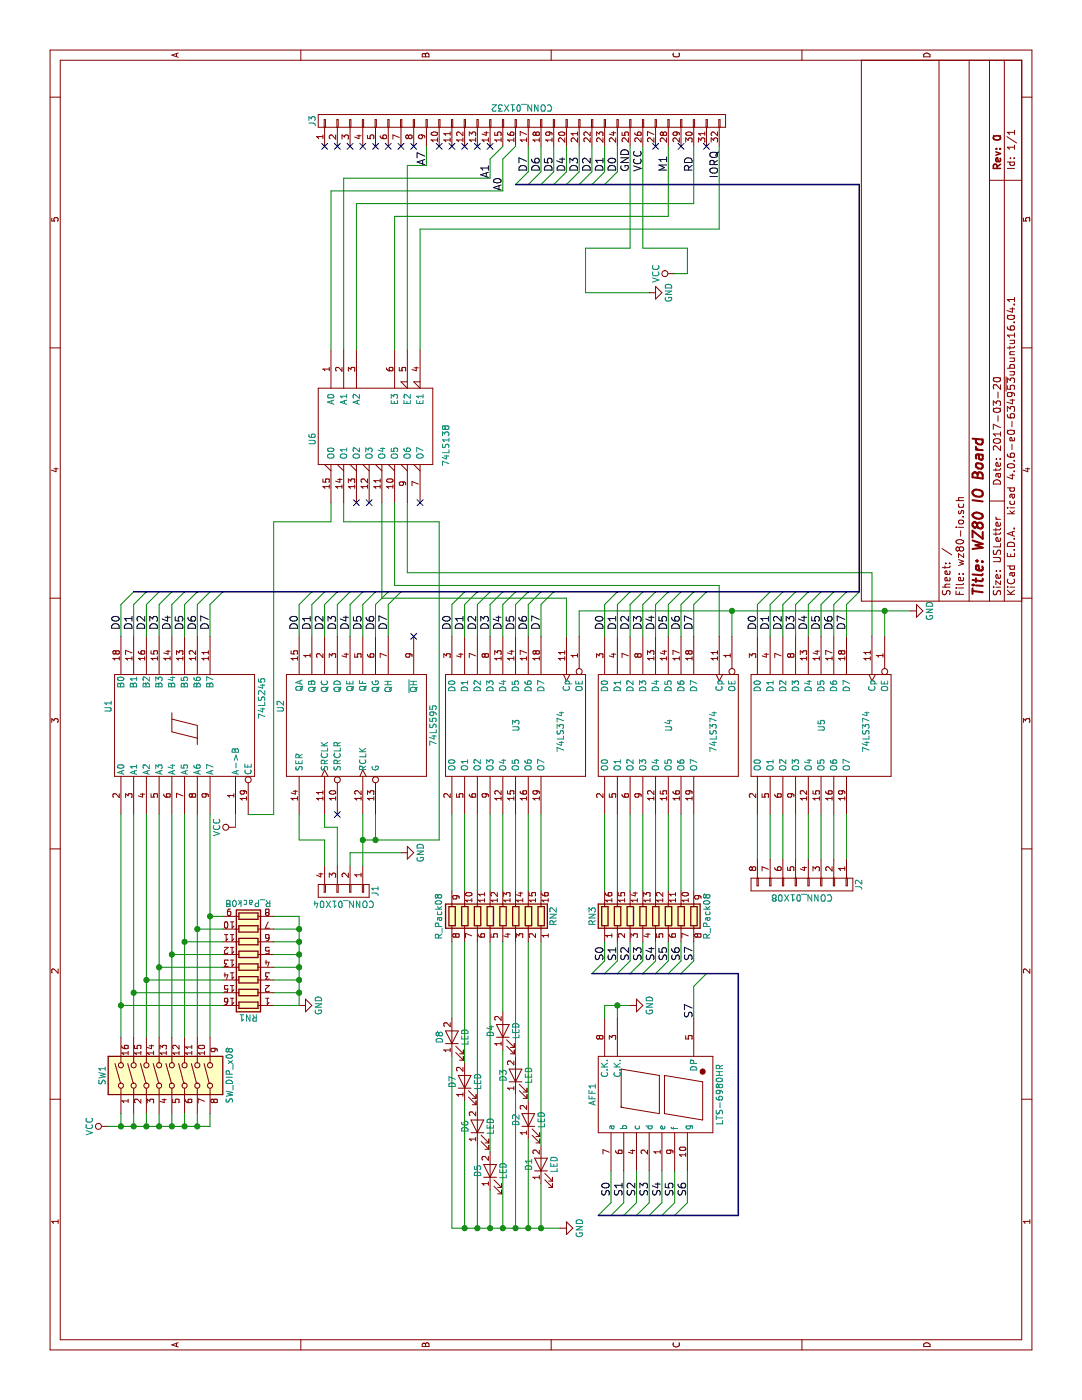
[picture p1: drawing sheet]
EESchema Schematic File Version 2
LIBS:power
LIBS:device
LIBS:transistors
LIBS:conn
LIBS:linear
LIBS:regul
LIBS:74xx
LIBS:cmos4000
LIBS:adc-dac
LIBS:memory
LIBS:xilinx
LIBS:microcontrollers
LIBS:dsp
LIBS:microchip
LIBS:analog_switches
LIBS:motorola
LIBS:texas
LIBS:intel
LIBS:audio
LIBS:interface
LIBS:digital-audio
LIBS:philips
LIBS:display
LIBS:cypress
LIBS:siliconi
LIBS:opto
LIBS:atmel
LIBS:contrib
LIBS:valves
LIBS:switches
LIBS:wz80-io-cache
EELAYER 25 0
EELAYER END
$Descr USLetter 11000 8500
encoding utf-8
Sheet 1 1
Title "WZ80 IO Board"
Date "2017-03-20"
Rev "0"
Comp ""
Comment1 ""
Comment2 ""
Comment3 ""
Comment4 ""
$EndDescr
$Comp
L 74LS138 U6
U 1 1
P 7650 2950
F 0 "U6" H 7750 3450 50  0000 C CNN
F 1 "74LS138" H 7800 2401 50  0000 C CNN
F 2 "Housings_DIP:DIP-16_W7.62mm_Socket" H 7650 2950 50  0001 C CNN
F 3 "" H 7650 2950 50  0001 C CNN
	1    7650 2950
	-1   0    0    -1  
$EndComp
$Comp
L CONN_01X32 J3
U 1 1
P 10050 4100
F 0 "J3" H 10050 5750 50  0000 C CNN
F 1 "CONN_01X32" V 10150 4100 50  0000 C CNN
F 2 "Pin_Headers:Pin_Header_Angled_1x32_Pitch2.54mm" H 10050 4100 50  0001 C CNN
F 3 "" H 10050 4100 50  0001 C CNN
	1    10050 4100
	1    0    0    -1  
$EndComp
$Comp
L 74LS374 U3
U 1 1
P 5300 4050
F 0 "U3" H 5300 4050 50  0000 C CNN
F 1 "74LS374" H 5350 3700 50  0000 C CNN
F 2 "Housings_DIP:DIP-20_W7.62mm_Socket" H 5300 4050 50  0001 C CNN
F 3 "" H 5300 4050 50  0001 C CNN
	1    5300 4050
	-1   0    0    -1  
$EndComp
$Comp
L 74LS374 U4
U 1 1
P 5300 5250
F 0 "U4" H 5300 5250 50  0000 C CNN
F 1 "74LS374" H 5350 4900 50  0000 C CNN
F 2 "Housings_DIP:DIP-20_W7.62mm_Socket" H 5300 5250 50  0001 C CNN
F 3 "" H 5300 5250 50  0001 C CNN
	1    5300 5250
	-1   0    0    -1  
$EndComp
$Comp
L 74LS374 U5
U 1 1
P 5300 6450
F 0 "U5" H 5300 6450 50  0000 C CNN
F 1 "74LS374" H 5350 6100 50  0000 C CNN
F 2 "Housings_DIP:DIP-20_W7.62mm_Socket" H 5300 6450 50  0001 C CNN
F 3 "" H 5300 6450 50  0001 C CNN
	1    5300 6450
	-1   0    0    -1  
$EndComp
$Comp
L 74LS595 U2
U 1 1
P 5300 2800
F 0 "U2" H 5450 3400 50  0000 C CNN
F 1 "74LS595" H 5300 2200 50  0000 C CNN
F 2 "Housings_DIP:DIP-16_W7.62mm_Socket" H 5300 2800 50  0001 C CNN
F 3 "" H 5300 2800 50  0001 C CNN
	1    5300 2800
	1    0    0    -1  
$EndComp
$Comp
L 74LS245 U1
U 1 1
P 5300 1450
F 0 "U1" H 5400 2025 50  0000 L BNN
F 1 "74LS245" H 5350 875 50  0000 L TNN
F 2 "Housings_DIP:DIP-20_W7.62mm_Socket" H 5300 1450 50  0001 C CNN
F 3 "" H 5300 1450 50  0001 C CNN
	1    5300 1450
	1    0    0    -1  
$EndComp
$Comp
L VCC #PWR01
U 1 1
P 4500 1850
F 0 "#PWR01" H 4500 1700 50  0001 C CNN
F 1 "VCC" H 4500 2000 50  0000 C CNN
F 2 "" H 4500 1850 50  0001 C CNN
F 3 "" H 4500 1850 50  0001 C CNN
	1    4500 1850
	1    0    0    -1  
$EndComp
$Comp
L VCC #PWR02
U 1 1
P 8850 5300
F 0 "#PWR02" H 8850 5150 50  0001 C CNN
F 1 "VCC" H 8850 5450 50  0000 C CNN
F 2 "" H 8850 5300 50  0001 C CNN
F 3 "" H 8850 5300 50  0001 C CNN
	1    8850 5300
	1    0    0    -1  
$EndComp
$Comp
L GND #PWR03
U 1 1
P 8700 5100
F 0 "#PWR03" H 8700 4850 50  0001 C CNN
F 1 "GND" H 8700 4950 50  0000 C CNN
F 2 "" H 8700 5100 50  0001 C CNN
F 3 "" H 8700 5100 50  0001 C CNN
	1    8700 5100
	1    0    0    -1  
$EndComp
$Comp
L CONN_01X04 J1
U 1 1
P 4000 2700
F 0 "J1" H 4000 2950 50  0000 C CNN
F 1 "CONN_01X04" V 4100 2700 50  0000 C CNN
F 2 "Pin_Headers:Pin_Header_Angled_1x04_Pitch2.54mm" H 4000 2700 50  0001 C CNN
F 3 "" H 4000 2700 50  0001 C CNN
	1    4000 2700
	-1   0    0    1   
$EndComp
$Comp
L GND #PWR04
U 1 1
P 4300 3150
F 0 "#PWR04" H 4300 2900 50  0001 C CNN
F 1 "GND" H 4300 3000 50  0000 C CNN
F 2 "" H 4300 3150 50  0001 C CNN
F 3 "" H 4300 3150 50  0001 C CNN
	1    4300 3150
	1    0    0    -1  
$EndComp
$Comp
L GND #PWR05
U 1 1
P 6200 7150
F 0 "#PWR05" H 6200 6900 50  0001 C CNN
F 1 "GND" H 6200 7000 50  0000 C CNN
F 2 "" H 6200 7150 50  0001 C CNN
F 3 "" H 6200 7150 50  0001 C CNN
	1    6200 7150
	1    0    0    -1  
$EndComp
$Comp
L CONN_01X08 J2
U 1 1
P 4050 6300
F 0 "J2" H 4050 6750 50  0000 C CNN
F 1 "CONN_01X08" V 4150 6300 50  0000 C CNN
F 2 "Pin_Headers:Pin_Header_Angled_1x08_Pitch2.54mm" H 4050 6300 50  0001 C CNN
F 3 "" H 4050 6300 50  0001 C CNN
	1    4050 6300
	-1   0    0    1   
$EndComp
$Comp
L R_Pack08 RN3
U 1 1
P 3800 5150
F 0 "RN3" V 3300 5150 50  0000 C CNN
F 1 "R_Pack08" V 4200 5150 50  0000 C CNN
F 2 "Housings_DIP:DIP-16_W7.62mm_Socket" V 4275 5150 50  0001 C CNN
F 3 "" H 3800 5150 50  0001 C CNN
	1    3800 5150
	0    1    1    0   
$EndComp
Entry Wire Line
	3350 4650 3450 4750
Entry Wire Line
	3350 4750 3450 4850
Entry Wire Line
	3350 4850 3450 4950
Entry Wire Line
	3350 4950 3450 5050
Entry Wire Line
	3350 5050 3450 5150
Entry Wire Line
	3350 5150 3450 5250
Entry Wire Line
	3350 5250 3450 5350
Entry Wire Line
	3350 5350 3450 5450
Entry Wire Line
	3250 5450 3350 5550
Entry Wire Line
	1450 4700 1550 4800
Entry Wire Line
	1450 4800 1550 4900
Entry Wire Line
	1450 4900 1550 5000
Entry Wire Line
	1450 5000 1550 5100
Entry Wire Line
	1450 5100 1550 5200
Entry Wire Line
	1450 5200 1550 5300
Entry Wire Line
	1450 5300 1550 5400
$Comp
L R_Pack08 RN2
U 1 1
P 3800 3850
F 0 "RN2" V 3300 3850 50  0000 C CNN
F 1 "R_Pack08" V 4200 3850 50  0000 C CNN
F 2 "Housings_DIP:DIP-16_W7.62mm_Socket" V 4275 3850 50  0001 C CNN
F 3 "" H 3800 3850 50  0001 C CNN
	1    3800 3850
	0    1    -1   0   
$EndComp
$Comp
L LED D5
U 1 1
P 1800 3850
F 0 "D5" H 1800 3950 50  0000 C CNN
F 1 "LED" H 1800 3750 50  0000 C CNN
F 2 "LEDs:LED_D5.0mm" H 1800 3850 50  0001 C CNN
F 3 "" H 1800 3850 50  0001 C CNN
	1    1800 3850
	1    0    0    -1  
$EndComp
$Comp
L LED D1
U 1 1
P 1850 4250
F 0 "D1" H 1850 4350 50  0000 C CNN
F 1 "LED" H 1850 4150 50  0000 C CNN
F 2 "LEDs:LED_D5.0mm" H 1850 4250 50  0001 C CNN
F 3 "" H 1850 4250 50  0001 C CNN
	1    1850 4250
	1    0    0    -1  
$EndComp
$Comp
L LED D6
U 1 1
P 2150 3750
F 0 "D6" H 2150 3850 50  0000 C CNN
F 1 "LED" H 2150 3650 50  0000 C CNN
F 2 "LEDs:LED_D5.0mm" H 2150 3750 50  0001 C CNN
F 3 "" H 2150 3750 50  0001 C CNN
	1    2150 3750
	1    0    0    -1  
$EndComp
$Comp
L LED D2
U 1 1
P 2200 4150
F 0 "D2" H 2200 4250 50  0000 C CNN
F 1 "LED" H 2200 4050 50  0000 C CNN
F 2 "LEDs:LED_D5.0mm" H 2200 4150 50  0001 C CNN
F 3 "" H 2200 4150 50  0001 C CNN
	1    2200 4150
	1    0    0    -1  
$EndComp
$Comp
L LED D7
U 1 1
P 2500 3650
F 0 "D7" H 2500 3750 50  0000 C CNN
F 1 "LED" H 2500 3550 50  0000 C CNN
F 2 "LEDs:LED_D5.0mm" H 2500 3650 50  0001 C CNN
F 3 "" H 2500 3650 50  0001 C CNN
	1    2500 3650
	1    0    0    -1  
$EndComp
$Comp
L LED D3
U 1 1
P 2550 4050
F 0 "D3" H 2550 4150 50  0000 C CNN
F 1 "LED" H 2550 3950 50  0000 C CNN
F 2 "LEDs:LED_D5.0mm" H 2550 4050 50  0001 C CNN
F 3 "" H 2550 4050 50  0001 C CNN
	1    2550 4050
	1    0    0    -1  
$EndComp
$Comp
L LED D8
U 1 1
P 2850 3550
F 0 "D8" H 2850 3650 50  0000 C CNN
F 1 "LED" H 2850 3450 50  0000 C CNN
F 2 "LEDs:LED_D5.0mm" H 2850 3550 50  0001 C CNN
F 3 "" H 2850 3550 50  0001 C CNN
	1    2850 3550
	1    0    0    -1  
$EndComp
$Comp
L LED D4
U 1 1
P 2900 3950
F 0 "D4" H 2900 4050 50  0000 C CNN
F 1 "LED" H 2900 3850 50  0000 C CNN
F 2 "LEDs:LED_D5.0mm" H 2900 3950 50  0001 C CNN
F 3 "" H 2900 3950 50  0001 C CNN
	1    2900 3950
	1    0    0    -1  
$EndComp
$Comp
L GND #PWR06
U 1 1
P 1350 4400
F 0 "#PWR06" H 1350 4150 50  0001 C CNN
F 1 "GND" H 1350 4250 50  0000 C CNN
F 2 "" H 1350 4400 50  0001 C CNN
F 3 "" H 1350 4400 50  0001 C CNN
	1    1350 4400
	1    0    0    -1  
$EndComp
$Comp
L SW_DIP_x08 SW1
U 1 1
P 2550 1350
F 0 "SW1" H 2550 1900 50  0000 C CNN
F 1 "SW_DIP_x08" H 2550 900 50  0000 C CNN
F 2 "Buttons_Switches_THT:SW_DIP_x8_W7.62mm_Slide" H 2550 1350 50  0001 C CNN
F 3 "" H 2550 1350 50  0001 C CNN
	1    2550 1350
	1    0    0    -1  
$EndComp
$Comp
L R_Pack08 RN1
U 1 1
P 3500 1950
F 0 "RN1" V 3000 1950 50  0000 C CNN
F 1 "R_Pack08" V 3900 1950 50  0000 C CNN
F 2 "Housings_DIP:DIP-16_W7.62mm_Socket" V 3975 1950 50  0001 C CNN
F 3 "" H 3500 1950 50  0001 C CNN
	1    3500 1950
	1    0    0    -1  
$EndComp
$Comp
L GND #PWR07
U 1 1
P 3100 2350
F 0 "#PWR07" H 3100 2100 50  0001 C CNN
F 1 "GND" H 3100 2200 50  0000 C CNN
F 2 "" H 3100 2350 50  0001 C CNN
F 3 "" H 3100 2350 50  0001 C CNN
	1    3100 2350
	1    0    0    -1  
$EndComp
$Comp
L VCC #PWR08
U 1 1
P 2150 850
F 0 "#PWR08" H 2150 700 50  0001 C CNN
F 1 "VCC" H 2150 1000 50  0000 C CNN
F 2 "" H 2150 850 50  0001 C CNN
F 3 "" H 2150 850 50  0001 C CNN
	1    2150 850 
	1    0    0    -1  
$EndComp
NoConn ~ 9850 3850
NoConn ~ 9850 3750
NoConn ~ 9850 3650
NoConn ~ 9850 3550
NoConn ~ 9850 3450
NoConn ~ 9850 2550
NoConn ~ 9850 2650
NoConn ~ 9850 2750
NoConn ~ 9850 2850
NoConn ~ 9850 2950
NoConn ~ 9850 3050
NoConn ~ 9850 3150
NoConn ~ 9850 3250
NoConn ~ 9850 5150
NoConn ~ 9850 5350
NoConn ~ 9850 5550
Entry Wire Line
	9550 4050 9650 4150
Entry Wire Line
	9550 4150 9650 4250
Entry Wire Line
	9550 4250 9650 4350
Entry Wire Line
	9550 4350 9650 4450
Entry Wire Line
	9550 4450 9650 4550
Entry Wire Line
	9550 4550 9650 4650
Entry Wire Line
	9550 4650 9650 4750
Entry Wire Line
	9550 4750 9650 4850
Entry Wire Line
	6250 2350 6350 2450
Entry Wire Line
	6250 2450 6350 2550
Entry Wire Line
	6250 2550 6350 2650
Entry Wire Line
	6250 2650 6350 2750
Entry Wire Line
	6250 2750 6350 2850
Entry Wire Line
	6250 2850 6350 2950
Entry Wire Line
	6250 2950 6350 3050
Entry Wire Line
	6250 3050 6350 3150
Entry Wire Line
	6250 3550 6350 3650
Entry Wire Line
	6250 3650 6350 3750
Entry Wire Line
	6250 3750 6350 3850
Entry Wire Line
	6250 3850 6350 3950
Entry Wire Line
	6250 3950 6350 4050
Entry Wire Line
	6250 4050 6350 4150
Entry Wire Line
	6250 4150 6350 4250
Entry Wire Line
	6250 4250 6350 4350
Entry Wire Line
	6250 4750 6350 4850
Entry Wire Line
	6250 4850 6350 4950
Entry Wire Line
	6250 4950 6350 5050
Entry Wire Line
	6250 5050 6350 5150
Entry Wire Line
	6250 5150 6350 5250
Entry Wire Line
	6250 5250 6350 5350
Entry Wire Line
	6250 5350 6350 5450
Entry Wire Line
	6250 5450 6350 5550
Entry Wire Line
	6250 5950 6350 6050
Entry Wire Line
	6250 6050 6350 6150
Entry Wire Line
	6250 6150 6350 6250
Entry Wire Line
	6250 6250 6350 6350
Entry Wire Line
	6250 6350 6350 6450
Entry Wire Line
	6250 6450 6350 6550
Entry Wire Line
	6250 6550 6350 6650
Entry Wire Line
	6250 6650 6350 6750
Entry Wire Line
	6250 950  6350 1050
Entry Wire Line
	6250 1050 6350 1150
Entry Wire Line
	6250 1150 6350 1250
Entry Wire Line
	6250 1250 6350 1350
Entry Wire Line
	6250 1350 6350 1450
Entry Wire Line
	6250 1450 6350 1550
Entry Wire Line
	6250 1550 6350 1650
Entry Wire Line
	6250 1650 6350 1750
NoConn ~ 7050 3300
NoConn ~ 7050 2800
NoConn ~ 7050 2900
Text Label 9650 4150 0    60   ~ 0
D7
Text Label 9650 4250 0    60   ~ 0
D6
Text Label 9650 4350 0    60   ~ 0
D5
Text Label 9650 4450 0    60   ~ 0
D4
Text Label 9650 4550 0    60   ~ 0
D3
Text Label 9650 4650 0    60   ~ 0
D2
Text Label 9650 4750 0    60   ~ 0
D1
Text Label 9650 4850 0    60   ~ 0
D0
Text Label 6050 950  0    60   ~ 0
D0
Text Label 6050 1050 0    60   ~ 0
D1
Text Label 6050 1150 0    60   ~ 0
D2
Text Label 6050 1250 0    60   ~ 0
D3
Text Label 6050 1350 0    60   ~ 0
D4
Text Label 6050 1450 0    60   ~ 0
D5
Text Label 6050 1550 0    60   ~ 0
D6
Text Label 6050 1650 0    60   ~ 0
D7
Text Label 6050 2350 0    60   ~ 0
D0
Text Label 6050 2450 0    60   ~ 0
D1
Text Label 6050 2550 0    60   ~ 0
D2
Text Label 6050 2650 0    60   ~ 0
D3
Text Label 6050 2750 0    60   ~ 0
D4
Text Label 6050 2850 0    60   ~ 0
D5
Text Label 6050 2950 0    60   ~ 0
D6
Text Label 6050 3050 0    60   ~ 0
D7
Text Label 6050 3550 0    60   ~ 0
D0
Text Label 6050 3650 0    60   ~ 0
D1
Text Label 6050 3750 0    60   ~ 0
D2
Text Label 6050 3850 0    60   ~ 0
D3
Text Label 6050 3950 0    60   ~ 0
D4
Text Label 6050 4050 0    60   ~ 0
D5
Text Label 6050 4150 0    60   ~ 0
D6
Text Label 6050 4250 0    60   ~ 0
D7
Text Label 6050 4750 0    60   ~ 0
D0
Text Label 6050 4850 0    60   ~ 0
D1
Text Label 6050 4950 0    60   ~ 0
D2
Text Label 6050 5050 0    60   ~ 0
D3
Text Label 6050 5150 0    60   ~ 0
D4
Text Label 6050 5250 0    60   ~ 0
D5
Text Label 6050 5350 0    60   ~ 0
D6
Text Label 6050 5450 0    60   ~ 0
D7
Text Label 6050 5950 0    60   ~ 0
D0
Text Label 6050 6050 0    60   ~ 0
D1
Text Label 6050 6150 0    60   ~ 0
D2
Text Label 6050 6250 0    60   ~ 0
D3
Text Label 6050 6350 0    60   ~ 0
D4
Text Label 6050 6450 0    60   ~ 0
D5
Text Label 6050 6550 0    60   ~ 0
D6
Text Label 6050 6650 0    60   ~ 0
D7
Text Label 3450 4750 0    60   ~ 0
S0
Text Label 3450 4850 0    60   ~ 0
S1
Text Label 3450 4950 0    60   ~ 0
S2
Text Label 3450 5050 0    60   ~ 0
S3
Text Label 3450 5150 0    60   ~ 0
S4
Text Label 3450 5250 0    60   ~ 0
S5
Text Label 3450 5350 0    60   ~ 0
S6
Text Label 3450 5450 0    60   ~ 0
S7
Text Label 1600 4800 0    60   ~ 0
S0
Text Label 1600 4900 0    60   ~ 0
S1
Text Label 1600 5000 0    60   ~ 0
S2
Text Label 1600 5100 0    60   ~ 0
S3
Text Label 1600 5200 0    60   ~ 0
S4
Text Label 1600 5300 0    60   ~ 0
S5
Text Label 1600 5400 0    60   ~ 0
S6
Text Label 3000 5450 0    60   ~ 0
S7
NoConn ~ 6000 3250
NoConn ~ 4600 2650
$Comp
L LTS-6980HR AFF1
U 1 1
P 2400 5200
F 0 "AFF1" H 2400 5750 50  0000 C CNN
F 1 "LTS-6980HR" H 2400 4750 50  0000 C CNN
F 2 "Displays_7-Segment:7SegmentLED_LTS6760_LTS6780" H 2400 5200 50  0001 C CNN
F 3 "" H 2400 5200 50  0001 C CNN
	1    2400 5200
	1    0    0    -1  
$EndComp
Wire Wire Line
	8250 2700 9600 2700
Wire Wire Line
	9600 2700 9600 3850
Wire Wire Line
	9600 3850 9750 3850
Wire Wire Line
	9750 3850 9850 3950
Wire Wire Line
	9500 2600 9500 3950
Wire Wire Line
	9500 2600 8250 2600
Wire Wire Line
	8250 2800 9400 2800
Wire Wire Line
	9400 2800 9400 5450
Wire Wire Line
	9400 5450 9850 5450
Wire Wire Line
	8250 3100 9300 3100
Wire Wire Line
	9300 3100 9300 5250
Wire Wire Line
	9300 5250 9850 5250
Wire Wire Line
	8250 3200 9700 3200
Wire Wire Line
	9700 3200 9700 3350
Wire Wire Line
	9700 3350 9850 3350
Wire Wire Line
	8250 3300 9200 3300
Wire Wire Line
	9200 3300 9200 5650
Wire Wire Line
	9200 5650 9850 5650
Wire Wire Line
	4500 1850 4600 1850
Wire Wire Line
	9050 4950 9850 4950
Wire Wire Line
	9050 5050 9850 5050
Wire Wire Line
	4600 1950 4600 2150
Wire Wire Line
	4600 2150 6900 2150
Wire Wire Line
	6900 2150 6900 2600
Wire Wire Line
	6900 2600 7050 2600
Wire Wire Line
	7050 2700 6900 2700
Wire Wire Line
	6900 2700 6900 3450
Wire Wire Line
	6900 3450 4400 3450
Wire Wire Line
	4400 3450 4400 2950
Wire Wire Line
	4400 2950 4400 2850
Wire Wire Line
	4200 2850 4400 2850
Wire Wire Line
	4400 2850 4600 2850
Wire Wire Line
	4400 2950 4600 2950
Connection ~ 4400 2950
Wire Wire Line
	7050 3000 6300 3000
Wire Wire Line
	6300 3000 6300 4450
Wire Wire Line
	6300 4450 6000 4450
Wire Wire Line
	7050 3100 6400 3100
Wire Wire Line
	6400 3100 6400 5650
Wire Wire Line
	6400 5650 6000 5650
Wire Wire Line
	7050 3200 6500 3200
Wire Wire Line
	6500 3200 6500 6850
Wire Wire Line
	6500 6850 6000 6850
Wire Wire Line
	4600 2350 4400 2350
Wire Wire Line
	4400 2350 4400 2550
Wire Wire Line
	4400 2550 4200 2550
Wire Wire Line
	4600 2550 4500 2550
Wire Wire Line
	4500 2550 4500 2650
Wire Wire Line
	4500 2650 4200 2650
Connection ~ 4400 2850
Wire Wire Line
	4200 2750 4300 2750
Wire Wire Line
	4300 2750 4300 3150
Wire Wire Line
	6000 4550 6200 4550
Wire Wire Line
	6200 4550 6200 5750
Wire Wire Line
	6200 5750 6200 6950
Wire Wire Line
	6200 6950 6200 7150
Wire Wire Line
	6200 6950 6000 6950
Wire Wire Line
	6200 5750 6000 5750
Connection ~ 6200 5750
Connection ~ 6200 6950
Wire Wire Line
	4250 5950 4600 5950
Wire Wire Line
	4250 6050 4600 6050
Wire Wire Line
	4250 6150 4600 6150
Wire Wire Line
	4600 6250 4250 6250
Wire Wire Line
	4250 6350 4600 6350
Wire Wire Line
	4600 6450 4250 6450
Wire Wire Line
	4250 6550 4600 6550
Wire Wire Line
	4250 6650 4600 6650
Wire Wire Line
	3000 4750 3100 4750
Wire Wire Line
	3100 4850 3000 4850
Wire Wire Line
	4000 4750 4600 4750
Wire Wire Line
	4600 4850 4000 4850
Wire Wire Line
	4000 4950 4600 4950
Wire Wire Line
	4600 5050 4000 5050
Wire Wire Line
	4000 5150 4600 5150
Wire Wire Line
	4000 5250 4600 5250
Wire Wire Line
	4600 5350 4000 5350
Wire Wire Line
	4000 5450 4600 5450
Wire Bus Line
	1450 4700 1450 4800
Wire Bus Line
	1450 4800 1450 4900
Wire Bus Line
	1450 4900 1450 5000
Wire Bus Line
	1450 5000 1450 5100
Wire Bus Line
	1450 5100 1450 5200
Wire Bus Line
	1450 5200 1450 5300
Wire Bus Line
	1450 5300 1450 5800
Wire Bus Line
	1450 5800 3350 5800
Wire Bus Line
	3350 5800 3350 5550
Wire Bus Line
	3350 5550 3350 5350
Wire Bus Line
	3350 5350 3350 5250
Wire Bus Line
	3350 5250 3350 5150
Wire Bus Line
	3350 5150 3350 5050
Wire Bus Line
	3350 5050 3350 4950
Wire Bus Line
	3350 4950 3350 4850
Wire Bus Line
	3350 4850 3350 4750
Wire Bus Line
	3350 4750 3350 4650
Wire Wire Line
	3600 4750 3450 4750
Wire Wire Line
	3450 4850 3600 4850
Wire Wire Line
	3450 4950 3600 4950
Wire Wire Line
	3450 5050 3600 5050
Wire Wire Line
	3450 5150 3600 5150
Wire Wire Line
	3450 5250 3600 5250
Wire Wire Line
	3450 5350 3600 5350
Wire Wire Line
	3450 5450 3600 5450
Wire Wire Line
	3000 5450 3250 5450
Wire Wire Line
	1550 4800 1800 4800
Wire Wire Line
	1800 4900 1550 4900
Wire Wire Line
	1550 5000 1800 5000
Wire Wire Line
	1800 5100 1550 5100
Wire Wire Line
	1550 5200 1800 5200
Wire Wire Line
	1800 5300 1550 5300
Wire Wire Line
	1550 5400 1800 5400
Wire Wire Line
	4000 3550 4600 3550
Wire Wire Line
	4600 3650 4000 3650
Wire Wire Line
	4000 3750 4600 3750
Wire Wire Line
	4600 3850 4000 3850
Wire Wire Line
	4000 3950 4600 3950
Wire Wire Line
	4000 4050 4600 4050
Wire Wire Line
	4600 4150 4000 4150
Wire Wire Line
	4000 4250 4600 4250
Wire Wire Line
	3000 3550 3600 3550
Wire Wire Line
	2650 3650 3600 3650
Wire Wire Line
	2300 3750 3600 3750
Wire Wire Line
	1950 3850 3600 3850
Wire Wire Line
	3050 3950 3600 3950
Wire Wire Line
	2700 4050 3600 4050
Wire Wire Line
	2350 4150 3600 4150
Wire Wire Line
	2000 4250 3600 4250
Wire Wire Line
	1350 4250 1700 4250
Wire Wire Line
	1350 3550 1350 3650
Wire Wire Line
	1350 3650 1350 3750
Wire Wire Line
	1350 3750 1350 3850
Wire Wire Line
	1350 3850 1350 3950
Wire Wire Line
	1350 3950 1350 4050
Wire Wire Line
	1350 4050 1350 4150
Wire Wire Line
	1350 4150 1350 4250
Wire Wire Line
	1350 4250 1350 4400
Wire Wire Line
	2050 4150 1350 4150
Connection ~ 1350 4250
Wire Wire Line
	2400 4050 1350 4050
Connection ~ 1350 4150
Wire Wire Line
	2750 3950 1350 3950
Connection ~ 1350 4050
Wire Wire Line
	1650 3850 1350 3850
Connection ~ 1350 3950
Wire Wire Line
	2000 3750 1350 3750
Connection ~ 1350 3850
Wire Wire Line
	2350 3650 1350 3650
Connection ~ 1350 3750
Wire Wire Line
	2700 3550 1350 3550
Connection ~ 1350 3650
Wire Wire Line
	2850 950  3100 950 
Wire Wire Line
	3100 950  4600 950 
Wire Wire Line
	2850 1050 3200 1050
Wire Wire Line
	3200 1050 4600 1050
Wire Wire Line
	2850 1150 3300 1150
Wire Wire Line
	3300 1150 4600 1150
Wire Wire Line
	2850 1250 3400 1250
Wire Wire Line
	3400 1250 4600 1250
Wire Wire Line
	2850 1350 3500 1350
Wire Wire Line
	3500 1350 4600 1350
Wire Wire Line
	2850 1450 3600 1450
Wire Wire Line
	3600 1450 4600 1450
Wire Wire Line
	2850 1550 3700 1550
Wire Wire Line
	3700 1550 4600 1550
Wire Wire Line
	2850 1650 3800 1650
Wire Wire Line
	3800 1650 4600 1650
Wire Wire Line
	3800 2350 3800 2150
Wire Wire Line
	3100 2350 3200 2350
Wire Wire Line
	3200 2350 3300 2350
Wire Wire Line
	3300 2350 3400 2350
Wire Wire Line
	3400 2350 3500 2350
Wire Wire Line
	3500 2350 3600 2350
Wire Wire Line
	3600 2350 3700 2350
Wire Wire Line
	3700 2350 3800 2350
Wire Wire Line
	3100 2350 3100 2150
Wire Wire Line
	3200 2150 3200 2350
Connection ~ 3200 2350
Wire Wire Line
	3300 2150 3300 2350
Connection ~ 3300 2350
Wire Wire Line
	3400 2150 3400 2350
Connection ~ 3400 2350
Wire Wire Line
	3500 2150 3500 2350
Connection ~ 3500 2350
Wire Wire Line
	3600 2150 3600 2350
Connection ~ 3600 2350
Wire Wire Line
	3700 2150 3700 2350
Connection ~ 3700 2350
Wire Wire Line
	3800 1750 3800 1650
Wire Wire Line
	3700 1750 3700 1550
Wire Wire Line
	3600 1750 3600 1450
Wire Wire Line
	3500 1350 3500 1750
Wire Wire Line
	3400 1750 3400 1250
Wire Wire Line
	3300 1150 3300 1750
Wire Wire Line
	3200 1750 3200 1050
Wire Wire Line
	3100 950  3100 1750
Connection ~ 3100 950 
Connection ~ 3200 1050
Connection ~ 3300 1150
Connection ~ 3400 1250
Connection ~ 3500 1350
Connection ~ 3600 1450
Connection ~ 3700 1550
Connection ~ 3800 1650
Wire Wire Line
	2150 850  2150 950 
Wire Wire Line
	2150 950  2150 1050
Wire Wire Line
	2150 1050 2150 1150
Wire Wire Line
	2150 1150 2150 1250
Wire Wire Line
	2150 1250 2150 1350
Wire Wire Line
	2150 1350 2150 1450
Wire Wire Line
	2150 1450 2150 1550
Wire Wire Line
	2150 1550 2150 1650
Wire Wire Line
	2150 950  2250 950 
Wire Wire Line
	2150 1050 2250 1050
Connection ~ 2150 950 
Wire Wire Line
	2150 1150 2250 1150
Connection ~ 2150 1050
Wire Wire Line
	2150 1250 2250 1250
Connection ~ 2150 1150
Wire Wire Line
	2150 1350 2250 1350
Connection ~ 2150 1250
Wire Wire Line
	2150 1450 2250 1450
Connection ~ 2150 1350
Wire Wire Line
	2150 1550 2250 1550
Connection ~ 2150 1450
Wire Wire Line
	2150 1650 2250 1650
Connection ~ 2150 1550
Wire Bus Line
	6350 1050 6350 1150
Wire Bus Line
	6350 1150 6350 1250
Wire Bus Line
	6350 1250 6350 1350
Wire Bus Line
	6350 1350 6350 1450
Wire Bus Line
	6350 1450 6350 1550
Wire Bus Line
	6350 1550 6350 1650
Wire Bus Line
	6350 1650 6350 1750
Wire Bus Line
	6350 1750 6350 2450
Wire Bus Line
	6350 2450 6350 2550
Wire Bus Line
	6350 2550 6350 2650
Wire Bus Line
	6350 2650 6350 2750
Wire Bus Line
	6350 2750 6350 2850
Wire Bus Line
	6350 2850 6350 2950
Wire Bus Line
	6350 2950 6350 3050
Wire Bus Line
	6350 3050 6350 3150
Wire Bus Line
	6350 3150 6350 3650
Wire Bus Line
	6350 3650 6350 3750
Wire Bus Line
	6350 3750 6350 3850
Wire Bus Line
	6350 3850 6350 3950
Wire Bus Line
	6350 3950 6350 4050
Wire Bus Line
	6350 4050 6350 4150
Wire Bus Line
	6350 4150 6350 4250
Wire Bus Line
	6350 4250 6350 4350
Wire Bus Line
	6350 4350 6350 4850
Wire Bus Line
	6350 4850 6350 4950
Wire Bus Line
	6350 4950 6350 5050
Wire Bus Line
	6350 5050 6350 5150
Wire Bus Line
	6350 5150 6350 5250
Wire Bus Line
	6350 5250 6350 5350
Wire Bus Line
	6350 5350 6350 5450
Wire Bus Line
	6350 5450 6350 5550
Wire Bus Line
	6350 5550 6350 6050
Wire Bus Line
	6350 6050 6350 6150
Wire Bus Line
	6350 6150 6350 6250
Wire Bus Line
	6350 6250 6350 6350
Wire Bus Line
	6350 6350 6350 6450
Wire Bus Line
	6350 6450 6350 6550
Wire Bus Line
	6350 6550 6350 6650
Wire Bus Line
	6350 6650 6350 6750
Wire Bus Line
	6350 6750 9550 6750
Wire Bus Line
	9550 6750 9550 4750
Wire Bus Line
	9550 4750 9550 4650
Wire Bus Line
	9550 4650 9550 4550
Wire Bus Line
	9550 4550 9550 4450
Wire Bus Line
	9550 4450 9550 4350
Wire Bus Line
	9550 4350 9550 4250
Wire Bus Line
	9550 4250 9550 4150
Wire Bus Line
	9550 4150 9550 4050
Wire Wire Line
	9850 4050 9850 4050
Wire Wire Line
	9850 4050 9750 3950
Wire Wire Line
	9750 3950 9500 3950
Wire Wire Line
	9650 4150 9850 4150
Wire Wire Line
	9650 4250 9850 4250
Wire Wire Line
	9650 4350 9850 4350
Wire Wire Line
	9650 4450 9850 4450
Wire Wire Line
	9650 4550 9850 4550
Wire Wire Line
	9650 4650 9850 4650
Wire Wire Line
	9650 4750 9850 4750
Wire Wire Line
	9650 4850 9850 4850
Wire Wire Line
	6000 2350 6250 2350
Wire Wire Line
	6000 2450 6250 2450
Wire Wire Line
	6000 2550 6250 2550
Wire Wire Line
	6000 2650 6250 2650
Wire Wire Line
	6000 2750 6250 2750
Wire Wire Line
	6000 2850 6250 2850
Wire Wire Line
	6000 2950 6250 2950
Wire Wire Line
	6000 3050 6250 3050
Wire Wire Line
	6000 3550 6250 3550
Wire Wire Line
	6000 3650 6250 3650
Wire Wire Line
	6000 3750 6250 3750
Wire Wire Line
	6000 3850 6250 3850
Wire Wire Line
	6000 3950 6250 3950
Wire Wire Line
	6000 4050 6250 4050
Wire Wire Line
	6000 4150 6250 4150
Wire Wire Line
	6000 4250 6250 4250
Wire Wire Line
	6000 4750 6250 4750
Wire Wire Line
	6000 4850 6250 4850
Wire Wire Line
	6000 4950 6250 4950
Wire Wire Line
	6000 5050 6250 5050
Wire Wire Line
	6000 5150 6250 5150
Wire Wire Line
	6000 5250 6250 5250
Wire Wire Line
	6000 5350 6250 5350
Wire Wire Line
	6000 5450 6250 5450
Wire Wire Line
	6000 5950 6250 5950
Wire Wire Line
	6000 6050 6250 6050
Wire Wire Line
	6000 6150 6250 6150
Wire Wire Line
	6000 6250 6250 6250
Wire Wire Line
	6000 6350 6250 6350
Wire Wire Line
	6000 6450 6250 6450
Wire Wire Line
	6000 6550 6250 6550
Wire Wire Line
	6000 6650 6250 6650
Wire Wire Line
	6000 950  6250 950 
Wire Wire Line
	6000 1050 6250 1050
Wire Wire Line
	6000 1150 6250 1150
Wire Wire Line
	6000 1250 6250 1250
Wire Wire Line
	6000 1350 6250 1350
Wire Wire Line
	6000 1450 6250 1450
Wire Wire Line
	6000 1550 6250 1550
Wire Wire Line
	6000 1650 6250 1650
Wire Wire Line
	3100 4750 3100 4850
Wire Wire Line
	3100 4850 3100 4950
Connection ~ 3100 4850
$Comp
L GND #PWR09
U 1 1
P 3100 4950
F 0 "#PWR09" H 3100 4700 50  0001 C CNN
F 1 "GND" H 3100 4800 50  0000 C CNN
F 2 "" H 3100 4950 50  0001 C CNN
F 3 "" H 3100 4950 50  0001 C CNN
	1    3100 4950
	1    0    0    -1  
$EndComp
Wire Wire Line
	8850 5300 8850 5400
Wire Wire Line
	8850 5400 9050 5400
Wire Wire Line
	9050 5400 9050 5050
Wire Wire Line
	9050 4950 9050 4600
Wire Wire Line
	9050 4600 8700 4600
Wire Wire Line
	8700 4600 8700 5100
Text Label 9650 4950 0    60   ~ 0
GND
Text Label 9650 5050 0    60   ~ 0
VCC
Text Label 9650 5450 0    60   ~ 0
RD
Text Label 9600 5650 0    60   ~ 0
IORQ
Text Label 9650 5250 0    60   ~ 0
M1
Text Label 9500 3950 0    60   ~ 0
A0
Text Label 9600 3850 0    60   ~ 0
A1
Text Label 9700 3350 0    60   ~ 0
A7
$EndSCHEMATC
